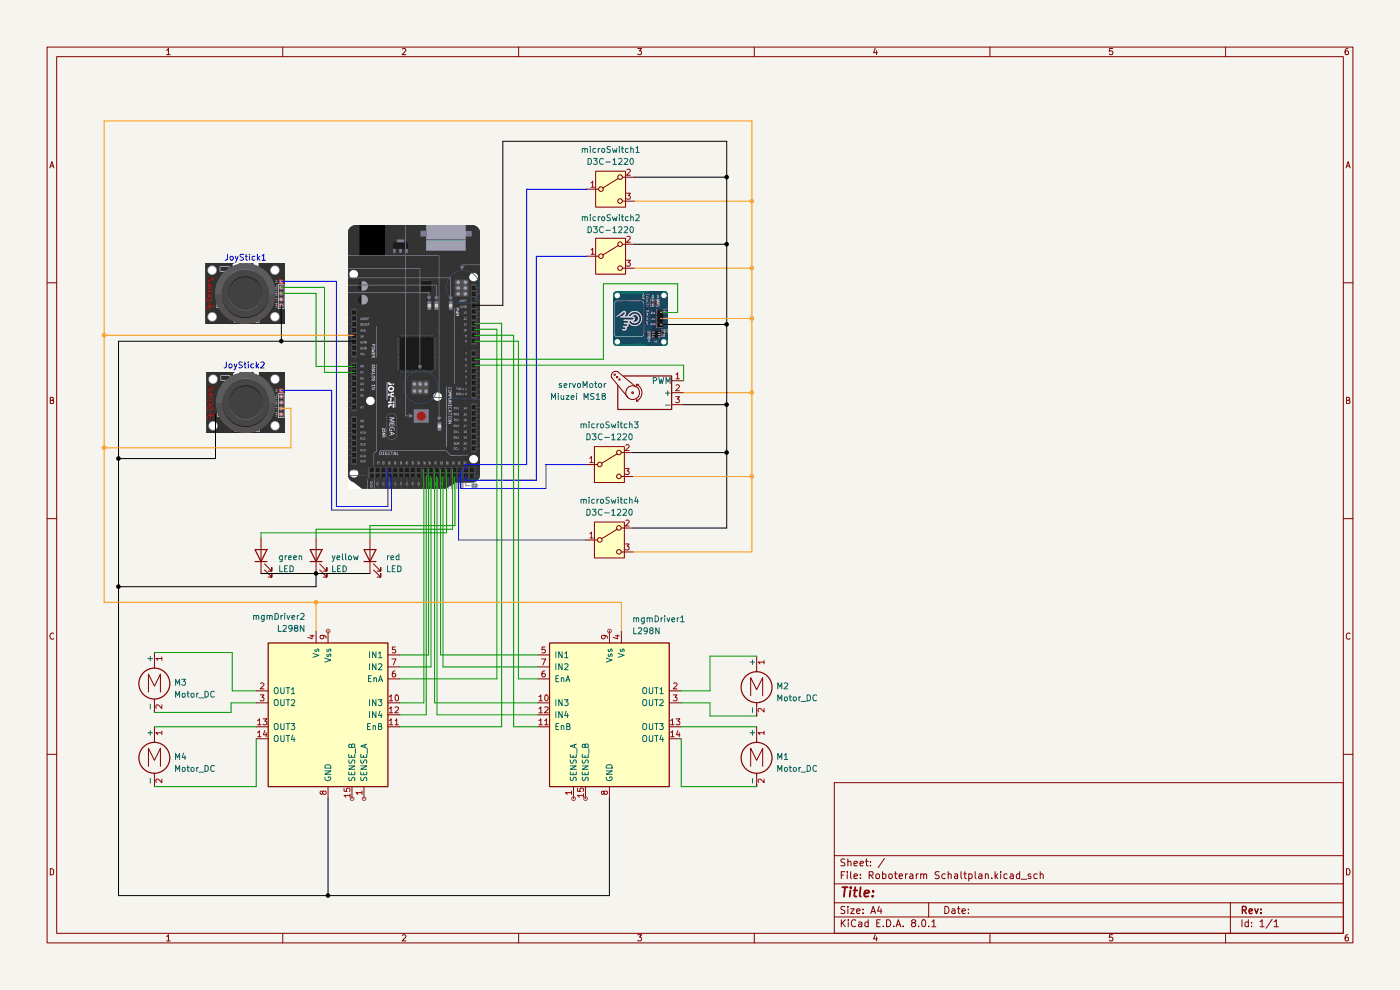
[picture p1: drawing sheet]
(kicad_sch
 (version 20231120)
 (generator "eeschema")
 (generator_version "8.0")
 (paper "A4")
 (lib_symbols
  (symbol "Device:LED"
   (pin_numbers hide)
   (pin_names
    (offset 1.016) hide) (exclude_from_sim no) (in_bom yes) (on_board yes)
   (property "Reference" "D" (at 0 2.54 0) (effects (font (size 1.27 1.27))))
   (property "Value" "LED" (at 0 -2.54 0) (effects (font (size 1.27 1.27))))
   (property "Footprint" "" (at 0 0 0) (effects (font (size 1.27 1.27)) (hide yes)))
   (property "Datasheet" "~" (at 0 0 0) (effects (font (size 1.27 1.27)) (hide yes)))
   (property "Description" "Light emitting diode" (at 0 0 0) (effects (font (size 1.27 1.27)) (hide yes)))
   (symbol "LED_0_1"
    (polyline (pts (xy -1.27 -1.27) (xy -1.27 1.27)) (stroke (width 0.254) (type default)) (fill (type none)))
    (polyline (pts (xy -1.27 0) (xy 1.27 0)) (stroke (width 0) (type default)) (fill (type none)))
    (polyline (pts (xy 1.27 -1.27) (xy 1.27 1.27) (xy -1.27 0) (xy 1.27 -1.27)) (stroke (width 0.254) (type default)) (fill (type none)))
    (polyline (pts (xy -3.048 -0.762) (xy -4.572 -2.286) (xy -3.81 -2.286) (xy -4.572 -2.286) (xy -4.572 -1.524)) (stroke (width 0) (type default)) (fill (type none)))
    (polyline (pts (xy -1.778 -0.762) (xy -3.302 -2.286) (xy -2.54 -2.286) (xy -3.302 -2.286) (xy -3.302 -1.524)) (stroke (width 0) (type default)) (fill (type none))))
   (symbol "LED_1_1"
    (pin passive line (at -3.81 0 0) (length 2.54) (name "K" (effects (font (size 1.27 1.27)))) (number "1" (effects (font (size 1.27 1.27)))))
    (pin passive line (at 3.81 0 180) (length 2.54) (name "A" (effects (font (size 1.27 1.27)))) (number "2" (effects (font (size 1.27 1.27)))))))
  (symbol "Driver_Motor:L298N"
   (pin_names
    (offset 1.016)) (exclude_from_sim no) (in_bom yes) (on_board yes)
   (property "Reference" "U" (at -10.16 16.51 0) (effects (font (size 1.27 1.27)) (justify right)))
   (property "Value" "L298N" (at 12.7 16.51 0) (effects (font (size 1.27 1.27)) (justify right)))
   (property "Footprint" "Package_TO_SOT_THT:TO-220-15_P2.54x2.54mm_StaggerOdd_Lead4.58mm_Vertical" (at 1.27 -16.51 0) (effects (font (size 1.27 1.27)) (justify left) (hide yes)))
   (property "Datasheet" "http://www.st.com/st-web-ui/static/active/en/resource/technical/document/datasheet/CD00000240.pdf" (at 3.81 6.35 0) (effects (font (size 1.27 1.27)) (hide yes)))
   (property "Description" "Dual full bridge motor driver, up to 46V, 4A, Multiwatt15-V" (at 0 0 0) (effects (font (size 1.27 1.27)) (hide yes)))
   (symbol "L298N_0_1"
    (rectangle (start -12.7 15.24) (end 12.7 -15.24) (stroke (width 0.254) (type default)) (fill (type background))))
   (symbol "L298N_1_1"
    (pin power_in line (at -7.62 -17.78 90) (length 2.54) (name "SENSE_A" (effects (font (size 1.27 1.27)))) (number "1" (effects (font (size 1.27 1.27)))))
    (pin input line (at -15.24 2.54 0) (length 2.54) (name "IN3" (effects (font (size 1.27 1.27)))) (number "10" (effects (font (size 1.27 1.27)))))
    (pin input line (at -15.24 -2.54 0) (length 2.54) (name "EnB" (effects (font (size 1.27 1.27)))) (number "11" (effects (font (size 1.27 1.27)))))
    (pin input line (at -15.24 0 0) (length 2.54) (name "IN4" (effects (font (size 1.27 1.27)))) (number "12" (effects (font (size 1.27 1.27)))))
    (pin output line (at 15.24 -2.54 180) (length 2.54) (name "OUT3" (effects (font (size 1.27 1.27)))) (number "13" (effects (font (size 1.27 1.27)))))
    (pin output line (at 15.24 -5.08 180) (length 2.54) (name "OUT4" (effects (font (size 1.27 1.27)))) (number "14" (effects (font (size 1.27 1.27)))))
    (pin power_in line (at -5.08 -17.78 90) (length 2.54) (name "SENSE_B" (effects (font (size 1.27 1.27)))) (number "15" (effects (font (size 1.27 1.27)))))
    (pin output line (at 15.24 5.08 180) (length 2.54) (name "OUT1" (effects (font (size 1.27 1.27)))) (number "2" (effects (font (size 1.27 1.27)))))
    (pin output line (at 15.24 2.54 180) (length 2.54) (name "OUT2" (effects (font (size 1.27 1.27)))) (number "3" (effects (font (size 1.27 1.27)))))
    (pin power_in line (at 2.54 17.78 270) (length 2.54) (name "Vs" (effects (font (size 1.27 1.27)))) (number "4" (effects (font (size 1.27 1.27)))))
    (pin input line (at -15.24 12.7 0) (length 2.54) (name "IN1" (effects (font (size 1.27 1.27)))) (number "5" (effects (font (size 1.27 1.27)))))
    (pin input line (at -15.24 7.62 0) (length 2.54) (name "EnA" (effects (font (size 1.27 1.27)))) (number "6" (effects (font (size 1.27 1.27)))))
    (pin input line (at -15.24 10.16 0) (length 2.54) (name "IN2" (effects (font (size 1.27 1.27)))) (number "7" (effects (font (size 1.27 1.27)))))
    (pin power_in line (at 0 -17.78 90) (length 2.54) (name "GND" (effects (font (size 1.27 1.27)))) (number "8" (effects (font (size 1.27 1.27)))))
    (pin power_in line (at 0 17.78 270) (length 2.54) (name "Vss" (effects (font (size 1.27 1.27)))) (number "9" (effects (font (size 1.27 1.27)))))))
  (symbol "Motor:Motor_DC"
   (pin_names
    (offset 0)) (exclude_from_sim no) (in_bom yes) (on_board yes)
   (property "Reference" "M" (at 2.54 2.54 0) (effects (font (size 1.27 1.27)) (justify left)))
   (property "Value" "Motor_DC" (at 2.54 -5.08 0) (effects (font (size 1.27 1.27)) (justify left top)))
   (property "Footprint" "" (at 0 -2.286 0) (effects (font (size 1.27 1.27)) (hide yes)))
   (property "Datasheet" "~" (at 0 -2.286 0) (effects (font (size 1.27 1.27)) (hide yes)))
   (property "Description" "DC Motor" (at 0 0 0) (effects (font (size 1.27 1.27)) (hide yes)))
   (symbol "Motor_DC_0_0"
    (polyline (pts (xy -1.27 -3.302) (xy -1.27 0.508) (xy 0 -2.032) (xy 1.27 0.508) (xy 1.27 -3.302)) (stroke (width 0) (type default)) (fill (type none))))
   (symbol "Motor_DC_0_1"
    (circle (center 0 -1.524) (radius 3.2512) (stroke (width 0.254) (type default)) (fill (type none)))
    (polyline (pts (xy 0 -7.62) (xy 0 -7.112)) (stroke (width 0) (type default)) (fill (type none)))
    (polyline (pts (xy 0 -4.7752) (xy 0 -5.1816)) (stroke (width 0) (type default)) (fill (type none)))
    (polyline (pts (xy 0 1.7272) (xy 0 2.0828)) (stroke (width 0) (type default)) (fill (type none)))
    (polyline (pts (xy 0 2.032) (xy 0 2.54)) (stroke (width 0) (type default)) (fill (type none))))
   (symbol "Motor_DC_1_1"
    (pin passive line (at 0 5.08 270) (length 2.54) (name "+" (effects (font (size 1.27 1.27)))) (number "1" (effects (font (size 1.27 1.27)))))
    (pin passive line (at 0 -7.62 90) (length 2.54) (name "-" (effects (font (size 1.27 1.27)))) (number "2" (effects (font (size 1.27 1.27)))))))
  (symbol "Motor:Motor_Servo"
   (pin_names
    (offset 0.0254)) (exclude_from_sim no) (in_bom yes) (on_board yes)
   (property "Reference" "M" (at -5.08 4.445 0) (effects (font (size 1.27 1.27)) (justify left)))
   (property "Value" "Motor_Servo" (at -5.08 -4.064 0) (effects (font (size 1.27 1.27)) (justify left top)))
   (property "Footprint" "" (at 0 -4.826 0) (effects (font (size 1.27 1.27)) (hide yes)))
   (property "Datasheet" "http://forums.parallax.com/uploads/attachments/46831/74481.png" (at 0 -4.826 0) (effects (font (size 1.27 1.27)) (hide yes)))
   (property "Description" "Servo Motor (Futaba, HiTec, JR connector)" (at 0 0 0) (effects (font (size 1.27 1.27)) (hide yes)))
   (symbol "Motor_Servo_0_1"
    (polyline (pts (xy 2.413 -1.778) (xy 2.032 -1.778)) (stroke (width 0) (type default)) (fill (type none)))
    (polyline (pts (xy 2.413 -1.778) (xy 2.286 -1.397)) (stroke (width 0) (type default)) (fill (type none)))
    (polyline (pts (xy 2.413 1.778) (xy 1.905 1.778)) (stroke (width 0) (type default)) (fill (type none)))
    (polyline (pts (xy 2.413 1.778) (xy 2.286 1.397)) (stroke (width 0) (type default)) (fill (type none)))
    (polyline (pts (xy 6.35 4.445) (xy 2.54 1.27)) (stroke (width 0) (type default)) (fill (type none)))
    (polyline (pts (xy 7.62 3.175) (xy 4.191 -1.016)) (stroke (width 0) (type default)) (fill (type none)))
    (polyline (pts (xy 5.08 3.556) (xy -5.08 3.556) (xy -5.08 -3.556) (xy 6.35 -3.556) (xy 6.35 1.524)) (stroke (width 0.254) (type default)) (fill (type none)))
    (arc (start 2.413 1.778) (mid 1.2406 0) (end 2.413 -1.778) (stroke (width 0) (type default)) (fill (type none)))
    (circle (center 3.175 0) (radius 0.1778) (stroke (width 0) (type default)) (fill (type none)))
    (circle (center 3.175 0) (radius 1.4224) (stroke (width 0) (type default)) (fill (type none)))
    (circle (center 5.969 2.794) (radius 0.127) (stroke (width 0) (type default)) (fill (type none)))
    (circle (center 6.477 3.302) (radius 0.127) (stroke (width 0) (type default)) (fill (type none)))
    (circle (center 6.985 3.81) (radius 0.127) (stroke (width 0) (type default)) (fill (type none)))
    (arc (start 7.62 3.175) (mid 7.4485 4.2735) (end 6.35 4.445) (stroke (width 0) (type default)) (fill (type none))))
   (symbol "Motor_Servo_1_1"
    (pin passive line (at -7.62 2.54 0) (length 2.54) (name "PWM" (effects (font (size 1.27 1.27)))) (number "1" (effects (font (size 1.27 1.27)))))
    (pin passive line (at -7.62 0 0) (length 2.54) (name "+" (effects (font (size 1.27 1.27)))) (number "2" (effects (font (size 1.27 1.27)))))
    (pin passive line (at -7.62 -2.54 0) (length 2.54) (name "-" (effects (font (size 1.27 1.27)))) (number "3" (effects (font (size 1.27 1.27)))))))
  (symbol "Switch:SW_Wuerth_450301014042"
   (pin_names
    (offset 1) hide) (exclude_from_sim no) (in_bom yes) (on_board yes)
   (property "Reference" "SW1" (at 0 8.382 0) (effects (font (size 1.27 1.27))))
   (property "Value" "Micro Switch D3C-1220" (at 0 5.842 0) (effects (font (size 1.27 1.27))))
   (property "Footprint" "Button_Switch_THT:SW_Slide-03_Wuerth-WS-SLTV_10x2.5x6.4_P2.54mm" (at 0 -10.16 0) (effects (font (size 1.27 1.27)) (hide yes)))
   (property "Datasheet" "https://www.we-online.com/components/products/datasheet/450301014042.pdf" (at 0 -7.62 0) (effects (font (size 1.27 1.27)) (hide yes)))
   (property "Description" "Switch slide, single pole double throw" (at 0 0 0) (effects (font (size 1.27 1.27)) (hide yes)))
   (symbol "SW_Wuerth_450301014042_0_1"
    (circle (center -2.032 0) (radius 0.4572) (stroke (width 0) (type default)) (fill (type none)))
    (polyline (pts (xy -1.651 0.254) (xy 1.651 2.286)) (stroke (width 0) (type default)) (fill (type none)))
    (circle (center 2.032 -2.54) (radius 0.4572) (stroke (width 0) (type default)) (fill (type none)))
    (circle (center 2.032 2.54) (radius 0.4572) (stroke (width 0) (type default)) (fill (type none))))
   (symbol "SW_Wuerth_450301014042_1_1"
    (rectangle (start -3.175 3.81) (end 3.175 -3.81) (stroke (width 0) (type default)) (fill (type background)))
    (pin passive line (at -5.08 0 0) (length 2.54) (name "B" (effects (font (size 1.27 1.27)))) (number "1" (effects (font (size 1.27 1.27)))))
    (pin passive line (at 5.08 2.54 180) (length 2.54) (name "A" (effects (font (size 1.27 1.27)))) (number "2" (effects (font (size 1.27 1.27)))))
    (pin passive line (at 5.08 -2.54 180) (length 2.54) (name "C" (effects (font (size 1.27 1.27)))) (number "3" (effects (font (size 1.27 1.27))))))))
 (junction
  (at 159.512 101.092)
  (diameter 0)
  (color 255 153 0 1))
 (junction
  (at 159.512 83.312)
  (diameter 0)
  (color 255 153 0 1))
 (junction
  (at 154.178 96.012)
  (diameter 0)
  (color 0 0 0 1))
 (junction
  (at 22.098 71.12)
  (diameter 0)
  (color 255 153 0 1))
 (junction
  (at 159.512 67.564)
  (diameter 0)
  (color 255 153 0 1))
 (junction
  (at 159.512 56.896)
  (diameter 0)
  (color 255 153 0 1))
 (junction
  (at 69.596 189.992)
  (diameter 0)
  (color 0 0 0 1))
 (junction
  (at 59.69 72.39)
  (diameter 0)
  (color 0 0 0 1))
 (junction
  (at 154.178 51.816)
  (diameter 0)
  (color 0 0 0 1))
 (junction
  (at 67.056 121.666)
  (diameter 0)
  (color 0 0 0 1))
 (junction
  (at 22.098 94.996)
  (diameter 0)
  (color 255 153 0 1))
 (junction
  (at 67.056 127.762)
  (diameter 0)
  (color 255 153 0 1))
 (junction
  (at 154.178 85.852)
  (diameter 0)
  (color 0 0 0 1))
 (junction
  (at 25.146 97.282)
  (diameter 0)
  (color 0 0 0 1))
 (junction
  (at 25.146 124.46)
  (diameter 0)
  (color 0 0 0 1))
 (junction
  (at 154.178 37.592)
  (diameter 0)
  (color 0 0 0 1))
 (junction
  (at 154.178 68.834)
  (diameter 0)
  (color 0 0 0 1))
 (junction
  (at 159.512 42.672)
  (diameter 0)
  (color 255 153 0 1))
 (wire
  (pts (xy 55.372 113.03) (xy 55.372 114.046))
  (stroke (width 0) (type default)))
 (wire
  (pts (xy 67.056 127.762) (xy 67.056 133.858))
  (stroke (width 0) (type default) (color 255 153 0 1)))
 (wire
  (pts (xy 45.72 87.884) (xy 45.72 97.282))
  (stroke (width 0) (type default) (color 0 0 0 1)))
 (wire
  (pts (xy 84.836 141.478) (xy 91.44 141.478))
  (stroke (width 0) (type default)))
 (wire
  (pts (xy 93.472 99.568) (xy 93.472 138.938))
  (stroke (width 0) (type default)))
 (wire
  (pts (xy 67.056 124.46) (xy 67.056 121.666))
  (stroke (width 0) (type default) (color 0 0 0 1)))
 (wire
  (pts (xy 67.056 114.046) (xy 67.056 112.268))
  (stroke (width 0) (type default)))
 (wire
  (pts (xy 67.056 121.666) (xy 78.486 121.666))
  (stroke (width 0) (type default) (color 0 0 0 1)))
 (wire
  (pts (xy 109.982 72.39) (xy 109.982 144.018))
  (stroke (width 0) (type default)))
 (wire
  (pts (xy 114.046 144.018) (xy 109.982 144.018))
  (stroke (width 0) (type default)))
 (wire
  (pts (xy 49.276 138.43) (xy 32.766 138.43))
  (stroke (width 0) (type default)))
 (wire
  (pts (xy 93.98 100.838) (xy 93.98 141.478))
  (stroke (width 0) (type default)))
 (wire
  (pts (xy 131.826 127.762) (xy 131.826 133.858))
  (stroke (width 0) (type default) (color 255 153 0 1)))
 (wire
  (pts (xy 115.824 103.632) (xy 115.824 98.552))
  (stroke (width 0) (type default) (color 0 0 255 1)))
 (wire
  (pts (xy 159.512 56.896) (xy 159.512 67.564))
  (stroke (width 0) (type default) (color 255 153 0 1)))
 (wire
  (pts (xy 134.62 51.816) (xy 154.178 51.816))
  (stroke (width 0) (type default) (color 0 0 0 1)))
 (wire
  (pts (xy 143.764 66.294) (xy 143.764 60.198))
  (stroke (width 0) (type default)))
 (wire
  (pts (xy 106.68 29.972) (xy 154.178 29.972))
  (stroke (width 0) (type default) (color 0 0 0 1)))
 (wire
  (pts (xy 91.44 100.838) (xy 91.44 141.478))
  (stroke (width 0) (type default)))
 (wire
  (pts (xy 22.098 71.12) (xy 22.098 94.996))
  (stroke (width 0) (type default) (color 255 153 0 1)))
 (wire
  (pts (xy 113.792 101.854) (xy 98.806 101.854))
  (stroke (width 0) (type default) (color 0 0 255 1)))
 (wire
  (pts (xy 55.372 121.666) (xy 67.056 121.666))
  (stroke (width 0) (type default) (color 0 0 0 1)))
 (wire
  (pts (xy 124.46 54.356) (xy 113.792 54.356))
  (stroke (width 0) (type default) (color 0 0 255 1)))
 (wire
  (pts (xy 145.034 85.852) (xy 154.178 85.852))
  (stroke (width 0) (type default) (color 0 0 0 1)))
 (wire
  (pts (xy 144.526 154.178) (xy 160.528 154.178))
  (stroke (width 0) (type default)))
 (wire
  (pts (xy 22.098 71.12) (xy 75.184 71.12))
  (stroke (width 0) (type default) (color 255 153 0 1)))
 (wire
  (pts (xy 154.178 112.014) (xy 134.366 112.014))
  (stroke (width 0) (type default) (color 0 0 0 1)))
 (wire
  (pts (xy 154.178 68.834) (xy 154.178 85.852))
  (stroke (width 0) (type default) (color 0 0 0 1)))
 (wire
  (pts (xy 114.046 154.178) (xy 108.966 154.178))
  (stroke (width 0) (type default)))
 (wire
  (pts (xy 25.146 189.992) (xy 69.596 189.992))
  (stroke (width 0) (type default) (color 0 0 0 1)))
 (wire
  (pts (xy 159.512 101.092) (xy 159.512 117.094))
  (stroke (width 0) (type default) (color 255 153 0 1)))
 (wire
  (pts (xy 84.836 144.018) (xy 105.41 144.018))
  (stroke (width 0) (type default)))
 (wire
  (pts (xy 69.596 189.992) (xy 129.286 189.992))
  (stroke (width 0) (type default) (color 0 0 0 1)))
 (wire
  (pts (xy 154.178 85.852) (xy 154.178 96.012))
  (stroke (width 0) (type default) (color 0 0 0 1)))
 (wire
  (pts (xy 54.356 154.178) (xy 32.766 154.178))
  (stroke (width 0) (type default)))
 (wire
  (pts (xy 59.69 64.77) (xy 59.69 72.39))
  (stroke (width 0) (type default) (color 0 0 0 1)))
 (wire
  (pts (xy 134.62 56.896) (xy 159.512 56.896))
  (stroke (width 0) (type default) (color 255 153 0 1)))
 (wire
  (pts (xy 49.022 151.13) (xy 32.766 151.13))
  (stroke (width 0) (type default)))
 (wire
  (pts (xy 25.146 97.282) (xy 45.72 97.282))
  (stroke (width 0) (type default) (color 0 0 0 1)))
 (wire
  (pts (xy 22.098 94.996) (xy 22.098 127.762))
  (stroke (width 0) (type default) (color 255 153 0 1)))
 (wire
  (pts (xy 159.512 67.564) (xy 159.512 83.312))
  (stroke (width 0) (type default) (color 255 153 0 1)))
 (wire
  (pts (xy 154.178 96.012) (xy 154.178 112.014))
  (stroke (width 0) (type default) (color 0 0 0 1)))
 (wire
  (pts (xy 100.584 64.77) (xy 106.68 64.77))
  (stroke (width 0) (type default) (color 0 0 0 1)))
 (wire
  (pts (xy 145.034 77.47) (xy 145.034 80.772))
  (stroke (width 0) (type default)))
 (wire
  (pts (xy 140.716 66.294) (xy 143.764 66.294))
  (stroke (width 0) (type default)))
 (wire
  (pts (xy 22.098 25.654) (xy 159.512 25.654))
  (stroke (width 0) (type default) (color 255 153 0 1)))
 (wire
  (pts (xy 143.764 60.198) (xy 128.016 60.198))
  (stroke (width 0) (type default)))
 (wire
  (pts (xy 100.584 68.58) (xy 106.426 68.58))
  (stroke (width 0) (type default)))
 (wire
  (pts (xy 84.836 149.098) (xy 89.916 149.098))
  (stroke (width 0) (type default)))
 (wire
  (pts (xy 100.584 77.47) (xy 145.034 77.47))
  (stroke (width 0) (type default)))
 (wire
  (pts (xy 108.966 71.12) (xy 108.966 154.178))
  (stroke (width 0) (type default)))
 (wire
  (pts (xy 59.69 72.39) (xy 25.146 72.39))
  (stroke (width 0) (type default) (color 0 0 0 1)))
 (wire
  (pts (xy 98.806 98.552) (xy 98.806 99.568))
  (stroke (width 0) (type default) (color 0 0 255 1)))
 (wire
  (pts (xy 67.056 112.268) (xy 96.012 112.268))
  (stroke (width 0) (type default)))
 (wire
  (pts (xy 145.034 83.312) (xy 159.512 83.312))
  (stroke (width 0) (type default) (color 255 153 0 1)))
 (wire
  (pts (xy 114.046 151.638) (xy 92.71 151.638))
  (stroke (width 0) (type default)))
 (wire
  (pts (xy 100.584 72.39) (xy 109.982 72.39))
  (stroke (width 0) (type default)))
 (wire
  (pts (xy 25.146 124.46) (xy 67.056 124.46))
  (stroke (width 0) (type default) (color 0 0 0 1)))
 (wire
  (pts (xy 97.79 103.632) (xy 115.824 103.632))
  (stroke (width 0) (type default) (color 0 0 255 1)))
 (wire
  (pts (xy 25.146 124.46) (xy 25.146 189.992))
  (stroke (width 0) (type default) (color 0 0 0 1)))
 (wire
  (pts (xy 140.716 68.834) (xy 154.178 68.834))
  (stroke (width 0) (type default) (color 0 0 0 1)))
 (wire
  (pts (xy 140.716 67.564) (xy 159.512 67.564))
  (stroke (width 0) (type default) (color 255 153 0 1)))
 (wire
  (pts (xy 111.76 40.132) (xy 124.46 40.132))
  (stroke (width 0) (type default) (color 0 0 255 1)))
 (wire
  (pts (xy 115.824 98.552) (xy 124.206 98.552))
  (stroke (width 0) (type default) (color 0 0 255 1)))
 (wire
  (pts (xy 159.512 25.654) (xy 159.512 42.672))
  (stroke (width 0) (type default) (color 255 153 0 1)))
 (wire
  (pts (xy 134.366 96.012) (xy 154.178 96.012))
  (stroke (width 0) (type default) (color 0 0 0 1)))
 (wire
  (pts (xy 114.046 138.938) (xy 93.472 138.938))
  (stroke (width 0) (type default)))
 (wire
  (pts (xy 59.69 60.96) (xy 68.834 60.96))
  (stroke (width 0) (type default)))
 (wire
  (pts (xy 83.058 108.204) (xy 70.358 108.204))
  (stroke (width 0) (type default) (color 0 0 255 1)))
 (wire
  (pts (xy 150.622 149.098) (xy 150.622 151.892))
  (stroke (width 0) (type default)))
 (wire
  (pts (xy 106.426 154.178) (xy 106.426 68.58))
  (stroke (width 0) (type default)))
 (wire
  (pts (xy 70.358 108.204) (xy 70.358 82.804))
  (stroke (width 0) (type default) (color 0 0 255 1)))
 (wire
  (pts (xy 98.806 100.838) (xy 98.806 101.854))
  (stroke (width 0) (type default) (color 0 0 255 1)))
 (wire
  (pts (xy 134.62 42.672) (xy 159.512 42.672))
  (stroke (width 0) (type default) (color 255 153 0 1)))
 (wire
  (pts (xy 97.282 100.838) (xy 97.282 114.554))
  (stroke (width 0) (type default) (color 0 0 255 1)))
 (wire
  (pts (xy 54.356 166.878) (xy 32.766 166.878))
  (stroke (width 0) (type default)))
 (wire
  (pts (xy 113.792 54.356) (xy 113.792 101.854))
  (stroke (width 0) (type default) (color 0 0 255 1)))
 (wire
  (pts (xy 159.512 42.672) (xy 159.512 56.896))
  (stroke (width 0) (type default) (color 255 153 0 1)))
 (wire
  (pts (xy 97.282 114.554) (xy 124.206 114.554))
  (stroke (width 0) (type default) (color 0 0 255 1)))
 (wire
  (pts (xy 84.836 151.638) (xy 90.424 151.638))
  (stroke (width 0) (type default)))
 (wire
  (pts (xy 22.098 127.762) (xy 67.056 127.762))
  (stroke (width 0) (type default) (color 255 153 0 1)))
 (wire
  (pts (xy 154.178 51.816) (xy 154.178 68.834))
  (stroke (width 0) (type default) (color 0 0 0 1)))
 (wire
  (pts (xy 82.296 107.442) (xy 71.374 107.442))
  (stroke (width 0) (type default) (color 0 0 255 1)))
 (wire
  (pts (xy 78.486 111.506) (xy 96.52 111.506))
  (stroke (width 0) (type default)))
 (wire
  (pts (xy 54.356 156.718) (xy 54.356 166.878))
  (stroke (width 0) (type default)))
 (wire
  (pts (xy 83.058 100.838) (xy 83.058 108.204))
  (stroke (width 0) (type default) (color 0 0 255 1)))
 (wire
  (pts (xy 96.52 100.838) (xy 96.52 111.506))
  (stroke (width 0) (type default)))
 (wire
  (pts (xy 75.184 72.39) (xy 59.69 72.39))
  (stroke (width 0) (type default) (color 0 0 0 1)))
 (wire
  (pts (xy 144.526 156.718) (xy 144.526 166.878))
  (stroke (width 0) (type default)))
 (wire
  (pts (xy 154.178 37.592) (xy 154.178 51.816))
  (stroke (width 0) (type default) (color 0 0 0 1)))
 (wire
  (pts (xy 144.526 149.098) (xy 150.622 149.098))
  (stroke (width 0) (type default)))
 (wire
  (pts (xy 134.366 101.092) (xy 159.512 101.092))
  (stroke (width 0) (type default) (color 255 153 0 1)))
 (wire
  (pts (xy 78.486 111.506) (xy 78.486 114.046))
  (stroke (width 0) (type default)))
 (wire
  (pts (xy 111.76 40.132) (xy 111.76 98.552))
  (stroke (width 0) (type default) (color 0 0 255 1)))
 (wire
  (pts (xy 59.69 59.69) (xy 71.374 59.69))
  (stroke (width 0) (type default) (color 0 0 255 1)))
 (wire
  (pts (xy 150.622 146.558) (xy 150.622 139.192))
  (stroke (width 0) (type default)))
 (wire
  (pts (xy 144.526 146.558) (xy 150.622 146.558))
  (stroke (width 0) (type default)))
 (wire
  (pts (xy 59.69 86.614) (xy 61.722 86.614))
  (stroke (width 0) (type default) (color 255 153 0 1)))
 (wire
  (pts (xy 144.526 166.878) (xy 160.528 166.878))
  (stroke (width 0) (type default)))
 (wire
  (pts (xy 67.056 127.762) (xy 131.826 127.762))
  (stroke (width 0) (type default) (color 255 153 0 1)))
 (wire
  (pts (xy 67.056 77.724) (xy 67.056 62.23))
  (stroke (width 0) (type default)))
 (wire
  (pts (xy 25.146 72.39) (xy 25.146 97.282))
  (stroke (width 0) (type default) (color 0 0 0 1)))
 (wire
  (pts (xy 150.622 139.192) (xy 160.528 139.192))
  (stroke (width 0) (type default)))
 (wire
  (pts (xy 97.79 99.568) (xy 97.79 103.632))
  (stroke (width 0) (type default) (color 0 0 255 1)))
 (wire
  (pts (xy 55.372 113.03) (xy 94.742 113.03))
  (stroke (width 0) (type default)))
 (wire
  (pts (xy 106.68 29.972) (xy 106.68 64.77))
  (stroke (width 0) (type default) (color 0 0 0 1)))
 (wire
  (pts (xy 128.016 60.198) (xy 128.016 76.2))
  (stroke (width 0) (type default)))
 (wire
  (pts (xy 84.836 138.938) (xy 90.932 138.938))
  (stroke (width 0) (type default)))
 (wire
  (pts (xy 134.62 37.592) (xy 154.178 37.592))
  (stroke (width 0) (type default) (color 0 0 0 1)))
 (wire
  (pts (xy 82.296 99.568) (xy 82.296 107.442))
  (stroke (width 0) (type default) (color 0 0 255 1)))
 (wire
  (pts (xy 154.178 29.972) (xy 154.178 37.592))
  (stroke (width 0) (type default) (color 0 0 0 1)))
 (wire
  (pts (xy 25.146 97.282) (xy 25.146 124.46))
  (stroke (width 0) (type default) (color 0 0 0 1)))
 (wire
  (pts (xy 111.76 98.552) (xy 98.806 98.552))
  (stroke (width 0) (type default) (color 0 0 255 1)))
 (wire
  (pts (xy 22.098 71.12) (xy 22.098 25.654))
  (stroke (width 0) (type default) (color 255 153 0 1)))
 (wire
  (pts (xy 22.098 94.996) (xy 61.722 94.996))
  (stroke (width 0) (type default) (color 255 153 0 1)))
 (wire
  (pts (xy 90.424 100.838) (xy 90.424 151.638))
  (stroke (width 0) (type default)))
 (wire
  (pts (xy 100.584 76.2) (xy 128.016 76.2))
  (stroke (width 0) (type default)))
 (wire
  (pts (xy 92.202 99.568) (xy 92.202 149.098))
  (stroke (width 0) (type default)))
 (wire
  (pts (xy 129.286 189.992) (xy 129.286 169.418))
  (stroke (width 0) (type default) (color 0 0 0 1)))
 (wire
  (pts (xy 114.046 149.098) (xy 92.202 149.098))
  (stroke (width 0) (type default)))
 (wire
  (pts (xy 75.184 77.724) (xy 67.056 77.724))
  (stroke (width 0) (type default)))
 (wire
  (pts (xy 150.622 151.892) (xy 160.528 151.892))
  (stroke (width 0) (type default)))
 (wire
  (pts (xy 49.276 146.558) (xy 49.276 138.43))
  (stroke (width 0) (type default)))
 (wire
  (pts (xy 114.046 141.478) (xy 93.98 141.478))
  (stroke (width 0) (type default)))
 (wire
  (pts (xy 61.722 94.996) (xy 61.722 86.614))
  (stroke (width 0) (type default) (color 255 153 0 1)))
 (wire
  (pts (xy 134.366 117.094) (xy 159.512 117.094))
  (stroke (width 0) (type default) (color 255 153 0 1)))
 (wire
  (pts (xy 92.71 100.838) (xy 92.71 151.638))
  (stroke (width 0) (type default)))
 (wire
  (pts (xy 54.356 149.098) (xy 49.022 149.098))
  (stroke (width 0) (type default)))
 (wire
  (pts (xy 68.834 78.994) (xy 68.834 60.96))
  (stroke (width 0) (type default)))
 (wire
  (pts (xy 89.916 99.568) (xy 89.916 149.098))
  (stroke (width 0) (type default)))
 (wire
  (pts (xy 49.022 149.098) (xy 49.022 151.13))
  (stroke (width 0) (type default)))
 (wire
  (pts (xy 105.41 144.018) (xy 105.41 69.85))
  (stroke (width 0) (type default)))
 (wire
  (pts (xy 84.836 154.178) (xy 106.426 154.178))
  (stroke (width 0) (type default)))
 (wire
  (pts (xy 100.584 71.12) (xy 108.966 71.12))
  (stroke (width 0) (type default)))
 (wire
  (pts (xy 59.69 82.804) (xy 70.358 82.804))
  (stroke (width 0) (type default) (color 0 0 255 1)))
 (wire
  (pts (xy 75.184 78.994) (xy 68.834 78.994))
  (stroke (width 0) (type default)))
 (wire
  (pts (xy 96.012 99.568) (xy 96.012 112.268))
  (stroke (width 0) (type default)))
 (wire
  (pts (xy 59.69 62.23) (xy 67.056 62.23))
  (stroke (width 0) (type default)))
 (wire
  (pts (xy 71.374 107.442) (xy 71.374 59.69))
  (stroke (width 0) (type default) (color 0 0 255 1)))
 (wire
  (pts (xy 100.584 69.85) (xy 105.41 69.85))
  (stroke (width 0) (type default)))
 (wire
  (pts (xy 69.596 169.418) (xy 69.596 189.992))
  (stroke (width 0) (type default) (color 0 0 0 1)))
 (wire
  (pts (xy 159.512 83.312) (xy 159.512 101.092))
  (stroke (width 0) (type default) (color 255 153 0 1)))
 (wire
  (pts (xy 54.356 146.558) (xy 49.276 146.558))
  (stroke (width 0) (type default)))
 (wire
  (pts (xy 94.742 99.568) (xy 94.742 113.03))
  (stroke (width 0) (type default)))
 (wire
  (pts (xy 90.932 99.568) (xy 90.932 138.938))
  (stroke (width 0) (type default)))
 (image
  (at 52.07 62.23)
  (scale 0.0632254)
  (data))
 (image
  (at 135.89 67.564)
  (scale 0.0895622)
  (data))
 (image
  (at 52.07 85.344)
  (scale 0.062834)
  (data))
 (image
  (at 87.884 75.692)
  (scale 0.192534)
  (data))
 (text "JoyStick2"
  (exclude_from_sim no)
  (at 51.816 77.724 0)
  (effects (font (size 1.27 1.27))))
 (text "JoyStick1"
  (exclude_from_sim no)
  (at 52.07 54.864 0)
  (effects (font (size 1.27 1.27))))
 (symbol
  (lib_id "Motor:Motor_Servo")
  (at 137.414 83.312 0)
  (mirror y)
  (unit 1)
  (exclude_from_sim no)
  (in_bom yes)
  (on_board yes)
  (dnp no)
  (property "Reference" "servoMotor" (at 128.778 81.6085 0) (effects (font (size 1.27 1.27)) (justify left)))
  (property "Value" "Miuzei MS18" (at 128.778 84.1485 0) (effects (font (size 1.27 1.27)) (justify left)))
  (property "Footprint" "" (at 137.414 88.138 0) (effects (font (size 1.27 1.27)) (hide yes)))
  (property "Datasheet" "http://forums.parallax.com/uploads/attachments/46831/74481.png" (at 137.414 88.138 0) (effects (font (size 1.27 1.27)) (hide yes)))
  (property "Description" "Servo Motor (Futaba, HiTec, JR connector)" (at 137.414 83.312 0) (effects (font (size 1.27 1.27)) (hide yes)))
  (pin "1")
  (pin "2")
  (pin "3"))
 (symbol
  (lib_id "Motor:Motor_DC")
  (at 32.766 159.258 0)
  (unit 1)
  (exclude_from_sim no)
  (in_bom yes)
  (on_board yes)
  (dnp no)
  (fields_autoplaced yes)
  (property "Reference" "M4" (at 36.83 160.5279 0) (effects (font (size 1.27 1.27)) (justify left)))
  (property "Value" "Motor_DC" (at 36.83 163.0679 0) (effects (font (size 1.27 1.27)) (justify left)))
  (property "Footprint" "" (at 32.766 161.544 0) (effects (font (size 1.27 1.27)) (hide yes)))
  (property "Datasheet" "~" (at 32.766 161.544 0) (effects (font (size 1.27 1.27)) (hide yes)))
  (property "Description" "DC Motor" (at 32.766 159.258 0) (effects (font (size 1.27 1.27)) (hide yes)))
  (pin "2")
  (pin "1"))
 (symbol
  (lib_id "Motor:Motor_DC")
  (at 160.528 144.272 0)
  (unit 1)
  (exclude_from_sim no)
  (in_bom yes)
  (on_board yes)
  (dnp no)
  (fields_autoplaced yes)
  (property "Reference" "M2" (at 164.592 145.5419 0) (effects (font (size 1.27 1.27)) (justify left)))
  (property "Value" "Motor_DC" (at 164.592 148.0819 0) (effects (font (size 1.27 1.27)) (justify left)))
  (property "Footprint" "" (at 160.528 146.558 0) (effects (font (size 1.27 1.27)) (hide yes)))
  (property "Datasheet" "~" (at 160.528 146.558 0) (effects (font (size 1.27 1.27)) (hide yes)))
  (property "Description" "DC Motor" (at 160.528 144.272 0) (effects (font (size 1.27 1.27)) (hide yes)))
  (pin "2")
  (pin "1"))
 (symbol
  (lib_id "Driver_Motor:L298N")
  (at 129.286 151.638 0)
  (unit 1)
  (exclude_from_sim no)
  (in_bom yes)
  (on_board yes)
  (dnp no)
  (fields_autoplaced yes)
  (property "Reference" "mgmDriver1" (at 134.0201 131.318 0) (effects (font (size 1.27 1.27)) (justify left)))
  (property "Value" "L298N" (at 134.0201 133.858 0) (effects (font (size 1.27 1.27)) (justify left)))
  (property "Footprint" "Package_TO_SOT_THT:TO-220-15_P2.54x2.54mm_StaggerOdd_Lead4.58mm_Vertical" (at 130.556 168.148 0) (effects (font (size 1.27 1.27)) (justify left) (hide yes)))
  (property "Datasheet" "http://www.st.com/st-web-ui/static/active/en/resource/technical/document/datasheet/CD00000240.pdf" (at 133.096 145.288 0) (effects (font (size 1.27 1.27)) (hide yes)))
  (property "Description" "Dual full bridge motor driver, up to 46V, 4A, Multiwatt15-V" (at 129.286 151.638 0) (effects (font (size 1.27 1.27)) (hide yes)))
  (pin "11")
  (pin "1")
  (pin "10")
  (pin "14")
  (pin "7")
  (pin "4")
  (pin "6")
  (pin "3")
  (pin "8")
  (pin "15")
  (pin "13")
  (pin "2")
  (pin "5")
  (pin "9")
  (pin "12"))
 (symbol
  (lib_id "Device:LED")
  (at 78.486 117.856 90)
  (unit 1)
  (exclude_from_sim no)
  (in_bom yes)
  (on_board yes)
  (dnp no)
  (fields_autoplaced yes)
  (property "Reference" "red" (at 81.788 118.1734 90) (effects (font (size 1.27 1.27)) (justify right)))
  (property "Value" "LED" (at 81.788 120.7134 90) (effects (font (size 1.27 1.27)) (justify right)))
  (property "Footprint" "" (at 78.486 117.856 0) (effects (font (size 1.27 1.27)) (hide yes)))
  (property "Datasheet" "~" (at 78.486 117.856 0) (effects (font (size 1.27 1.27)) (hide yes)))
  (property "Description" "Light emitting diode" (at 78.486 117.856 0) (effects (font (size 1.27 1.27)) (hide yes)))
  (pin "2")
  (pin "1"))
 (symbol
  (lib_id "Motor:Motor_DC")
  (at 160.528 159.258 0)
  (unit 1)
  (exclude_from_sim no)
  (in_bom yes)
  (on_board yes)
  (dnp no)
  (fields_autoplaced yes)
  (property "Reference" "M1" (at 164.592 160.5279 0) (effects (font (size 1.27 1.27)) (justify left)))
  (property "Value" "Motor_DC" (at 164.592 163.0679 0) (effects (font (size 1.27 1.27)) (justify left)))
  (property "Footprint" "" (at 160.528 161.544 0) (effects (font (size 1.27 1.27)) (hide yes)))
  (property "Datasheet" "~" (at 160.528 161.544 0) (effects (font (size 1.27 1.27)) (hide yes)))
  (property "Description" "DC Motor" (at 160.528 159.258 0) (effects (font (size 1.27 1.27)) (hide yes)))
  (pin "2")
  (pin "1"))
 (symbol
  (lib_id "Switch:SW_Wuerth_450301014042")
  (at 129.54 54.356 0)
  (unit 1)
  (exclude_from_sim no)
  (in_bom yes)
  (on_board yes)
  (dnp no)
  (fields_autoplaced yes)
  (property "Reference" "microSwitch2" (at 129.54 46.228 0) (effects (font (size 1.27 1.27))))
  (property "Value" "D3C-1220" (at 129.54 48.768 0) (effects (font (size 1.27 1.27))))
  (property "Footprint" "Button_Switch_THT:SW_Slide-03_Wuerth-WS-SLTV_10x2.5x6.4_P2.54mm" (at 129.54 64.516 0) (effects (font (size 1.27 1.27)) (hide yes)))
  (property "Datasheet" "https://www.we-online.com/components/products/datasheet/450301014042.pdf" (at 129.54 61.976 0) (effects (font (size 1.27 1.27)) (hide yes)))
  (property "Description" "Switch slide, single pole double throw" (at 129.54 54.356 0) (effects (font (size 1.27 1.27)) (hide yes)))
  (pin "3")
  (pin "1")
  (pin "2"))
 (symbol
  (lib_id "Switch:SW_Wuerth_450301014042")
  (at 129.286 98.552 0)
  (unit 1)
  (exclude_from_sim no)
  (in_bom yes)
  (on_board yes)
  (dnp no)
  (fields_autoplaced yes)
  (property "Reference" "microSwitch3" (at 129.286 90.17 0) (effects (font (size 1.27 1.27))))
  (property "Value" "D3C-1220" (at 129.286 92.71 0) (effects (font (size 1.27 1.27))))
  (property "Footprint" "Button_Switch_THT:SW_Slide-03_Wuerth-WS-SLTV_10x2.5x6.4_P2.54mm" (at 129.286 108.712 0) (effects (font (size 1.27 1.27)) (hide yes)))
  (property "Datasheet" "https://www.we-online.com/components/products/datasheet/450301014042.pdf" (at 129.286 106.172 0) (effects (font (size 1.27 1.27)) (hide yes)))
  (property "Description" "Switch slide, single pole double throw" (at 129.286 98.552 0) (effects (font (size 1.27 1.27)) (hide yes)))
  (pin "3")
  (pin "1")
  (pin "2"))
 (symbol
  (lib_id "Motor:Motor_DC")
  (at 32.766 143.51 0)
  (unit 1)
  (exclude_from_sim no)
  (in_bom yes)
  (on_board yes)
  (dnp no)
  (fields_autoplaced yes)
  (property "Reference" "M3" (at 36.83 144.7799 0) (effects (font (size 1.27 1.27)) (justify left)))
  (property "Value" "Motor_DC" (at 36.83 147.3199 0) (effects (font (size 1.27 1.27)) (justify left)))
  (property "Footprint" "" (at 32.766 145.796 0) (effects (font (size 1.27 1.27)) (hide yes)))
  (property "Datasheet" "~" (at 32.766 145.796 0) (effects (font (size 1.27 1.27)) (hide yes)))
  (property "Description" "DC Motor" (at 32.766 143.51 0) (effects (font (size 1.27 1.27)) (hide yes)))
  (pin "2")
  (pin "1"))
 (symbol
  (lib_id "Switch:SW_Wuerth_450301014042")
  (at 129.54 40.132 0)
  (unit 1)
  (exclude_from_sim no)
  (in_bom yes)
  (on_board yes)
  (dnp no)
  (property "Reference" "microSwitch1" (at 129.54 31.75 0) (effects (font (size 1.27 1.27))))
  (property "Value" "D3C-1220" (at 129.54 34.29 0) (effects (font (size 1.27 1.27))))
  (property "Footprint" "Button_Switch_THT:SW_Slide-03_Wuerth-WS-SLTV_10x2.5x6.4_P2.54mm" (at 129.54 50.292 0) (effects (font (size 1.27 1.27)) (hide yes)))
  (property "Datasheet" "https://www.we-online.com/components/products/datasheet/450301014042.pdf" (at 129.54 47.752 0) (effects (font (size 1.27 1.27)) (hide yes)))
  (property "Description" "Switch slide, single pole double throw" (at 129.54 40.132 0) (effects (font (size 1.27 1.27)) (hide yes)))
  (pin "3")
  (pin "1")
  (pin "2"))
 (symbol
  (lib_id "Switch:SW_Wuerth_450301014042")
  (at 129.286 114.554 0)
  (unit 1)
  (exclude_from_sim no)
  (in_bom yes)
  (on_board yes)
  (dnp no)
  (property "Reference" "microSwitch4" (at 129.286 106.172 0) (effects (font (size 1.27 1.27))))
  (property "Value" "D3C-1220" (at 129.286 108.712 0) (effects (font (size 1.27 1.27))))
  (property "Footprint" "Button_Switch_THT:SW_Slide-03_Wuerth-WS-SLTV_10x2.5x6.4_P2.54mm" (at 129.286 124.714 0) (effects (font (size 1.27 1.27)) (hide yes)))
  (property "Datasheet" "https://www.we-online.com/components/products/datasheet/450301014042.pdf" (at 129.286 122.174 0) (effects (font (size 1.27 1.27)) (hide yes)))
  (property "Description" "Switch slide, single pole double throw" (at 129.286 114.554 0) (effects (font (size 1.27 1.27)) (hide yes)))
  (pin "3")
  (pin "1")
  (pin "2"))
 (symbol
  (lib_id "Driver_Motor:L298N")
  (at 69.596 151.638 0)
  (mirror y)
  (unit 1)
  (exclude_from_sim no)
  (in_bom yes)
  (on_board yes)
  (dnp no)
  (property "Reference" "mgmDriver2" (at 64.8619 130.81 0) (effects (font (size 1.27 1.27)) (justify left)))
  (property "Value" "L298N" (at 64.8619 133.35 0) (effects (font (size 1.27 1.27)) (justify left)))
  (property "Footprint" "Package_TO_SOT_THT:TO-220-15_P2.54x2.54mm_StaggerOdd_Lead4.58mm_Vertical" (at 68.326 168.148 0) (effects (font (size 1.27 1.27)) (justify left) (hide yes)))
  (property "Datasheet" "http://www.st.com/st-web-ui/static/active/en/resource/technical/document/datasheet/CD00000240.pdf" (at 65.786 145.288 0) (effects (font (size 1.27 1.27)) (hide yes)))
  (property "Description" "Dual full bridge motor driver, up to 46V, 4A, Multiwatt15-V" (at 69.596 151.638 0) (effects (font (size 1.27 1.27)) (hide yes)))
  (pin "11")
  (pin "1")
  (pin "10")
  (pin "14")
  (pin "7")
  (pin "4")
  (pin "6")
  (pin "3")
  (pin "8")
  (pin "15")
  (pin "13")
  (pin "2")
  (pin "5")
  (pin "9")
  (pin "12"))
 (symbol
  (lib_id "Device:LED")
  (at 55.372 117.856 90)
  (unit 1)
  (exclude_from_sim no)
  (in_bom yes)
  (on_board yes)
  (dnp no)
  (fields_autoplaced yes)
  (property "Reference" "green" (at 58.928 118.1734 90) (effects (font (size 1.27 1.27)) (justify right)))
  (property "Value" "LED" (at 58.928 120.7134 90) (effects (font (size 1.27 1.27)) (justify right)))
  (property "Footprint" "" (at 55.372 117.856 0) (effects (font (size 1.27 1.27)) (hide yes)))
  (property "Datasheet" "~" (at 55.372 117.856 0) (effects (font (size 1.27 1.27)) (hide yes)))
  (property "Description" "Light emitting diode" (at 55.372 117.856 0) (effects (font (size 1.27 1.27)) (hide yes)))
  (pin "2")
  (pin "1"))
 (symbol
  (lib_id "Device:LED")
  (at 67.056 117.856 90)
  (unit 1)
  (exclude_from_sim no)
  (in_bom yes)
  (on_board yes)
  (dnp no)
  (fields_autoplaced yes)
  (property "Reference" "yellow" (at 70.1698 118.1734 90) (effects (font (size 1.27 1.27)) (justify right)))
  (property "Value" "LED" (at 70.1698 120.7134 90) (effects (font (size 1.27 1.27)) (justify right)))
  (property "Footprint" "" (at 67.056 117.856 0) (effects (font (size 1.27 1.27)) (hide yes)))
  (property "Datasheet" "~" (at 67.056 117.856 0) (effects (font (size 1.27 1.27)) (hide yes)))
  (property "Description" "Light emitting diode" (at 67.056 117.856 0) (effects (font (size 1.27 1.27)) (hide yes)))
  (pin "2")
  (pin "1"))
 (sheet_instances
  (path ""
   (page "1"))))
